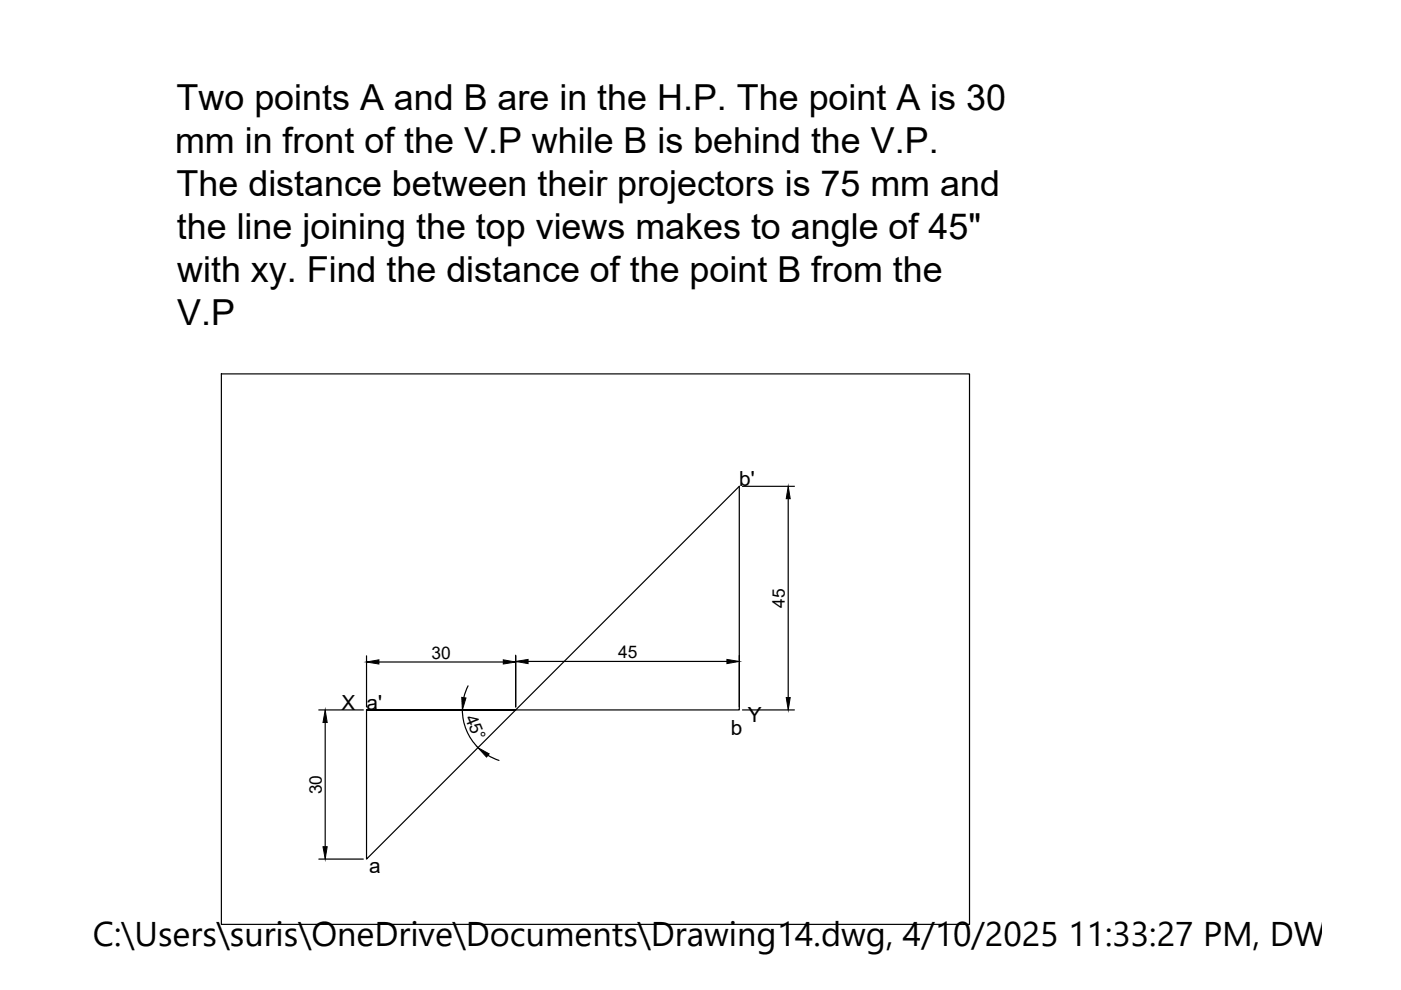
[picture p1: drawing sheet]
<svg xmlns="http://www.w3.org/2000/svg" width="297mm" height="210mm" viewBox="0 0 297 210" stroke-linecap="round" stroke-linejoin="round" font-family="sans-serif">
<!-- layer: 0 -->
<g fill="none" stroke="#000" stroke-width=".25">
<path d="M46.9 79.3h158.7v116.7h-158.7zM157.4 103.1h11M167.1 105.7v42.2M77.7 139.1v10.8M109.3 138.9v11M156.7 138.9v11M67.6 150.5h9.4M68.9 153.2v26.3M77.7 150.5v31.6l79-79v47.4h-79h31.6M80.3 140.4h26.4M98 150.5a11.3 11.3 0 0 0 3.3 8M99.2 145.4l-.9 2.5"/>
<path d="M112 140.2h42.1M157.4 150.5h11M103.4 160.1l2.4 1.1M67.6 182.1h9.4"/>
</g>
<path d="M167.1 103.1l.4 2.6h-.8zM77.7 140.4l2.6-.5v.9zM106.7 139.9l2.6 .5-2.6 .4zM109.3 140.2l2.7-.4v.9zM154.1 139.8l2.6 .4-2.6 .5zM68.9 150.5l.5 2.7h-.9zM97.9 147.9l.9 .1-.8 2.5zM166.7 147.9h.8l-.4 2.6zM68.5 179.5h.9l-.5 2.6zM101.3 158.5l2.4 1.3-.5 .7z" fill="#000" stroke="#000" stroke-width=".21"/>
<g font-size="7.6">
<text x="37.5" y="23.2">Two points A and B are in the H.P. The point A is 30</text>
<text x="37.1" y="32.4">mm in front of the V.P while B is behind the V.P.</text>
<text x="37.5" y="41.5">The distance between their projectors is 75 mm and</text>
<text x="37.5" y="50.7">the line joining the top views makes to angle of 45&quot;</text>
<text x="37.6" y="59.8">with xy. Find the distance of the point B from the</text>
<text x="37.6" y="68.9">V.P</text>
</g>
<text font-size="7.3" x="19.7" y="200.6">C:\Users\suris\OneDrive\Documents\Drawing14.dwg, 4/10/2025 11:33:27 PM, DWG To</text>
<g font-size="4.4">
<text x="156.7" y="103.1">b'</text>
<text x="72.4" y="150.6">X a'</text>
<text x="154.9" y="155.8">b</text>
<text x="158.6" y="153.1">Y</text>
<text x="78.3" y="185.1">a</text>
</g>
<g font-size="3.7">
<text x="166.4" y="128.8" transform="rotate(-90 166.4 128.8)">45</text>
<text x="91.5" y="139.6">30</text>
<text x="131" y="139.6">45</text>
<text x="98.5" y="152.1" transform="rotate(68 98.5 152.1)">45°</text>
<text x="68.2" y="168.4" transform="rotate(-90 68.2 168.4)">30</text>
</g>
</svg>
